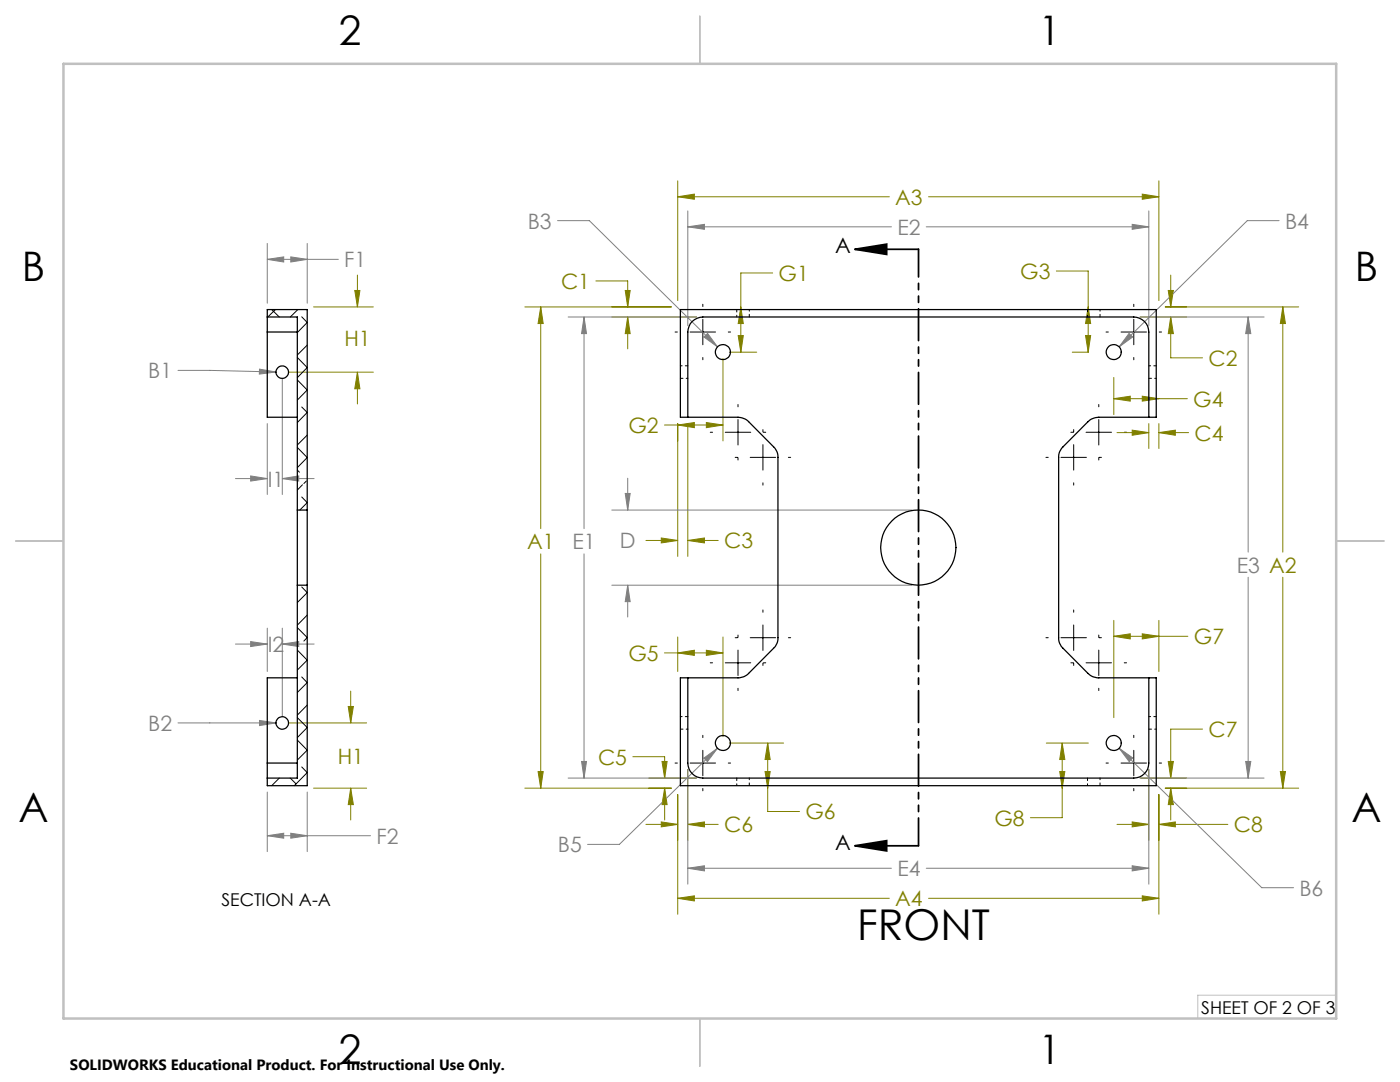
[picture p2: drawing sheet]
<svg xmlns="http://www.w3.org/2000/svg" width="279mm" height="216mm" viewBox="0 0 279 216" stroke-linecap="round" stroke-linejoin="round" font-family="sans-serif">
<path d="M170.6 49.7h12.7M170.6 49.7l6.4-1v2.1zM170.6 168.8h12.7M170.6 168.8l6.4-1.1v2.1z" fill="none" stroke="#000" stroke-width=".35"/>
<g fill="none" stroke="#808000" stroke-width=".2">
<path d="M135.3 39.3l3.3-.6v1.1zM135.3 36.1v23.9M135.3 39.3h42.2M185.3 39.3h46M228 38.7l3.3 .6-3.3 .5zM231.3 36.1v23.9M70.8 58h1l-.5 3.2zM71.3 54.9v6.3M118.9 56.1h6.4v5.1M124.8 58h1l-.5 3.2zM154.2 54.5h-6.4v15.8M210.8 54.1h6.4v16.2"/>
<path d="M233.2 58h1l-.6 3.2zM233.6 54.9v6.3M57.6 74.3h16.9M62.6 61.2h11.9M71.3 74.3l.5 3.3h-1zM71.3 74.3v6.3M104.7 61.2h29.3M107.9 61.2l.5 3.4h-1zM107.9 61.2v44.3M122.1 63.3h16.9M125.3 63.3l.5 3.3h-1zM125.3 63.3v6.3"/>
<path d="M144.3 71.5v16.5M145.6 70.3h5.4M147.3 67h1l-.5 3.3zM147.8 61.2l.5 3.4h-1zM214 70.3h3.2M216.6 67h1.1l-.5 3.3zM217.2 61.2l.5 3.4h-1.1zM222.3 79.6l3.3-.5v.9zM222.3 75.3v7.4M222.3 79.6h14.7M227.5 63.3h9.3M228 79.1l3.3 .5-3.3 .4z"/>
<path d="M232.6 61.2h26.6M233.6 63.3l.6 3.3h-1zM233.6 63.3v8.1h6.4M256 61.2l.5 3.4h-1zM256 61.2v49M132.6 84.8h11.7M135.3 84.8l3.3-.5v1zM135.3 84.5v26.5M137.3 84.5v26.5M141 84.3l3.3 .5-3.3 .5zM222.9 86.3h6.4M226 85.8l3.3 .5-3.3 .6z"/>
<path d="M229.3 84.5v5M231.3 86.3l3.3-.5v1.1zM231.3 84.5v5M231.3 86.3h5.9M107.9 110.5v46.8M128.9 107.8h6.4M132 107.4l3.3 .4-3.3 .5zM137.3 107.8l3.3-.4v.9zM137.3 107.8h6M256 115.2v42.1M70 137.9v6.4M132.6 130.3h11.7"/>
<path d="M135.3 130.3l3.3-.5v1zM135.3 127.1v6.9M141 129.8l3.3 .5-3.3 .5zM144.3 127.1v19.9M222.3 127l3.3-.5v1zM222.3 123.8v19.4M222.3 127h14.8M228 126.5l3.3 .5-3.3 .5zM231.3 123.8v10.2M57.6 144.3h15.6M62.6 157.3h10.6M69.5 141h1l-.5 3.3z"/>
<path d="M70 157.3l.5 3.2h-1zM70 157.3v6.3M104.7 157.3h29.3M107.4 154h1l-.5 3.3zM126.3 151h6.3v4.3M129.5 155.3h9.5M132.1 151.9h1l-.5 3.4zM132.6 157.3l.5 3.2h-1zM132.6 157.3v6.3M135.3 158.5v23.9M137.3 153.5v14.2M145.6 148.3h10.8"/>
<path d="M152.7 154h1l-.5 3.3zM153.2 148.3l.5 3.3h-1zM153.2 148.3v13.6h6.4M208.8 148.3h8.4M211.5 154h1l-.5 3.3zM212 148.3l.5 3.3h-1zM212 148.3v14.9h-6.4M227.5 155.3h9.3M229.3 153.5v14.2M231.3 158.5v23.9M232.6 157.3h26.6M233.2 151.9h1l-.6 3.4z"/>
<path d="M233.6 157.3l.6 3.2h-1zM233.6 157.3v6.3M240 145.5h-6.4v9.8M255.5 154h1l-.5 3.3zM128.9 164.5h6.4M132 164l3.3 .5-3.3 .5zM135.3 179.2l3.3-.4v1zM135.3 179.2h42.2M137.3 164.5l3.3-.5v1zM137.3 164.5h6M185.3 179.2h46M222.9 164.5h6.4"/>
<path d="M226 164l3.3 .5-3.3 .5zM228 178.8l3.3 .4-3.3 .6zM231.3 164.5l3.3-.5v1zM231.3 164.5h13.7"/>
</g>
<g fill="none" stroke="#808080" stroke-width=".2">
<path d="M53.3 51.8l3.3-.5v1zM53.3 48.6v11.9M53.3 51.8h14.2M58 51.3l3.3 .5-3.3 .5zM61.3 48.6v11.9M111.3 44h6.3l25.6 25.2M137.3 45.3l3.3-.5v1zM137.3 42.1v22.9M137.3 45.3h40.6M184.9 45.3h44.4M226 44.8l3.3 .5-3.3 .5zM229.3 42.1v22.9"/>
<path d="M255.3 44h-6.4l-25.6 25.2M35.5 73.9h6.4l13.2 .3M51.8 73.7l3.3 .5-3.3 .4zM56.3 75.5v23.2M113.4 63.3h25.6M116.6 63.3l.5 3.3h-1zM116.6 63.3v42.2M140.5 67.2l.7-.7 2 2.7zM225.3 66.5l.8 .7-2.8 2zM227.5 63.3h24.8M249.1 63.3l.5 3.3h-1zM249.1 63.3v46.9"/>
<path d="M47 95.5h6.3M50 95l3.3 .5-3.3 .5zM53.3 84.5v14.2M56.3 95.5l3.3-.5v1zM56.3 95.5h6.4M124.8 98.5h1l-.5 3.3zM125.3 95.4v6.4M116.6 110.5v44.8M122.1 101.8h59.9M122.1 116.8h59.9M125.3 116.8l.5 3.3h-1zM125.3 116.8v6.3"/>
<path d="M249.1 115.2v40.1M47 128.5h6.3M50 128l3.3 .5-3.3 .5zM53.3 125.3v8.7M56.3 128.5l3.3-.5v1zM56.3 125.3v17.7M56.3 128.5h6.4M35.5 144.3h19.6M51.8 143.8l3.3 .5-3.3 .5zM53.3 158v11.9M61.3 158v11.9M113.4 155.3h25.6"/>
<path d="M116.1 151.9h1l-.5 3.4zM137.3 153.5v22.9M140.5 151.3l2.7-2-2 2.7zM143.2 149.3l-19.6 19.2h-6.3M223.3 149.3l2.8 1.9-.7 .8zM223.3 149.3l28.5 27.8h6.4M227.5 155.3h24.8M229.3 153.5v22.9M248.6 151.9h1l-.5 3.4zM53.3 166.8l3.3-.5v1zM53.3 166.8h20.6M58 166.3l3.3 .5-3.3 .5z"/>
<path d="M137.3 173.2l3.3-.4v1zM137.3 173.2h40.6M184.9 173.2h44.4M226 172.8l3.3 .4-3.3 .6z"/>
</g>
<g fill="none" stroke="#000" stroke-width=".2">
<path d="M134.7 66.3h.5M137.7 66.3h5.1M140.3 60.7v.5M140.3 63.7v5.1M140.3 71.3v.5M145.3 66.3h.5M220.7 66.3h.5M223.7 66.3h5.1M226.3 60.7v.5M226.3 63.7v5.1M226.3 71.3v.5M231.4 66.3h.4"/>
<path d="M141.7 86.3h.5M144.7 86.3h5.1M146.7 91.3h.5M147.3 80.7v.5M147.3 83.7v5.1M147.3 91.3v.5M149.7 91.3h5.1M152.3 85.7v.5M152.3 88.7v5.1M152.3 96.3v.5M152.4 86.3h.4M157.3 91.3h.5"/>
<path d="M208.7 91.3h.5M211.7 91.3h5.1M213.7 86.3h.5M214.3 85.7v.5M214.3 88.7v5.1M214.3 96.3v.5M216.7 86.3h5.1M219.3 80.7v.5M219.3 83.7v5.1M219.3 91.3v.5M219.4 91.3h.4M224.4 86.3h.4"/>
<path d="M141.7 132.3h.5M144.7 132.3h5.1M146.7 127.2h.5M147.3 126.7v.5M147.3 129.7v5.1M147.3 137.3v.5M149.7 127.2h5.1M152.3 121.7v.5M152.3 124.7v5.1M152.3 132.3v.5M152.4 132.3h.4M157.3 127.2h.5"/>
<path d="M208.7 127.2h.5M211.7 127.2h5.1M213.7 132.3h.5M214.3 121.7v.5M214.3 124.7v5.1M214.3 132.3v.5M216.7 132.3h5.1M219.3 126.7v.5M219.3 129.7v5.1M219.3 137.3v.5M219.4 127.2h.4M224.4 132.3h.4"/>
<path d="M134.7 152.3h.5M137.7 152.3h5.1M140.3 146.7v.5M140.3 149.7v5.1M140.3 157.3v.5M145.3 152.3h.5M220.7 152.3h.5M223.7 152.3h5.1M226.3 146.7v.5M226.3 149.7v5.1M226.3 157.3v.5M231.4 152.3h.4"/>
</g>
<path d="M183.3 49.7v119.1" fill="none" stroke="#000" stroke-width=".35" stroke-dasharray="6.3 1.3 1.3 1.3 1.3 1.3" stroke-dashoffset=".8"/>
<path d="M266.7 198.6h-27.7v4.6" fill="none" stroke="#c0c0c0" stroke-width=".2"/>
<path d="M139.7 3.2v9.5M3.1 107.9h9.6M266.7 107.9h9.5M139.7 203.2v9.6" fill="none" stroke="#c0c0c0" stroke-width=".25"/>
<path d="M12.7 12.7h254v190.5h-254z" fill="none" stroke="#c0c0c0" stroke-width=".5"/>
<path d="M170.6 49.7l6.4-1v2.1zM170.6 168.8l6.4-1.1v2.1z" fill="#000"/>
<path d="M228 38.7l3.3 .6-3.3 .5zM135.3 39.3l3.3-.6v1.1zM135.3 179.2l3.3-.4v1zM228 178.8l3.3 .4-3.3 .6zM124.8 58h1l-.5 3.2zM125.3 63.3l.5 3.3h-1zM132 107.4l3.3 .4-3.3 .5zM137.3 107.8l3.3-.4v.9zM226 85.8l3.3 .5-3.3 .6zM231.3 86.3l3.3-.5v1.1zM233.2 58h1l-.6 3.2zM233.6 63.3l.6 3.3h-1zM132 164l3.3 .5-3.3 .5zM137.3 164.5l3.3-.5v1zM132.1 151.9h1l-.5 3.4zM132.6 157.3l.5 3.2h-1zM233.2 151.9h1l-.6 3.4zM233.6 157.3l.6 3.2h-1zM226 164l3.3 .5-3.3 .5zM231.3 164.5l3.3-.5v1zM107.9 61.2l.5 3.4h-1zM107.4 154h1l-.5 3.3zM256 61.2l.5 3.4h-1zM255.5 154h1l-.5 3.3zM141 84.3l3.3 .5-3.3 .5zM135.3 84.8l3.3-.5v1zM147.8 61.2l.5 3.4h-1zM147.3 67h1l-.5 3.3zM216.6 67h1.1l-.5 3.3zM217.2 61.2l.5 3.4h-1.1zM222.3 79.6l3.3-.5v.9zM228 79.1l3.3 .5-3.3 .4zM141 129.8l3.3 .5-3.3 .5zM135.3 130.3l3.3-.5v1zM153.2 148.3l.5 3.3h-1zM152.7 154h1l-.5 3.3zM222.3 127l3.3-.5v1zM228 126.5l3.3 .5-3.3 .5zM212 148.3l.5 3.3h-1zM211.5 154h1l-.5 3.3zM71.3 74.3l.5 3.3h-1zM70.8 58h1l-.5 3.2zM69.5 141h1l-.5 3.3zM70 157.3l.5 3.2h-1z" fill="#808000"/>
<path d="M140.5 67.2l2.7 2-2-2.7zM225.3 66.5l-2 2.7 2.8-2zM140.5 151.3l.7 .7 2-2.7zM223.3 149.3l2.1 2.7 .7-.8zM124.8 98.5h1l-.5 3.3zM125.3 116.8l.5 3.3h-1zM137.3 45.3l3.3-.5v1zM226 44.8l3.3 .5-3.3 .5zM116.6 63.3l.5 3.3h-1zM116.1 151.9h1l-.5 3.4zM137.3 173.2l3.3-.4v1zM226 172.8l3.3 .4-3.3 .6zM249.1 63.3l.5 3.3h-1zM248.6 151.9h1l-.5 3.4zM51.8 73.7v.9l3.3-.4zM51.8 143.8v1l3.3-.5zM53.3 51.8l3.3-.5v1zM58 51.3l3.3 .5-3.3 .5zM53.3 166.8l3.3-.5v1zM58 166.3l3.3 .5-3.3 .5zM56.3 95.5l3.3-.5v1zM50 95l3.3 .5-3.3 .5zM56.3 128.5l3.3-.5v1zM50 128l3.3 .5-3.3 .5z" fill="#808080"/>
<g fill="none" stroke="#000" stroke-width=".25">
<path d="M53.3 63.3v3M53.3 63.3v-1.5h8v40M53.3 66.3v17h6M53.3 63.3h6v38.5M53.3 66.3h6M135.8 61.8h95v21.5h-11.5a3.3 3.3 0 0 0-2.2 .8l-4.9 5a2.73 2.73 0 0 0-.9 2.2v35.9a2.73 2.73 0 0 0 .9 2.2l4.9 5a2.88 2.88 0 0 0 2.2 .9h11.5v21.5h-95v-21.5h11.5a2.87 2.87 0 0 0 2.1-.9l5-5a2.73 2.73 0 0 0 .9-2.2v-35.9a2.73 2.73 0 0 0-.9-2.2l-5-5a3.3 3.3 0 0 0-2.1-.8h-11.5zM137.3 83.3v-17a3 3 0 0 1 3-3h86a3 3 0 0 1 3 3v17M59.3 101.8v15M59.3 116.8v38.5h-6M59.3 116.8h2M59.3 101.8h2M61.3 101.8v15"/>
<path d="M61.3 116.8v40h-8v-1.5M59.3 135.3h-6v17M137.3 135.3v17a3 3 0 0 0 3 3h86a3 3 0 0 0 3-3v-17M53.3 152.3v3M53.3 152.3h6"/>
<circle cx="56.3" cy="74.3" r="1.25"/>
<circle cx="144.3" cy="70.3" r="1.5"/>
<circle cx="222.3" cy="70.3" r="1.5"/>
<circle cx="183.3" cy="109.3" r="7.5"/>
<circle cx="56.3" cy="144.3" r="1.26"/>
<circle cx="144.3" cy="148.3" r="1.5"/>
<circle cx="222.3" cy="148.3" r="1.5"/>
</g>
<g fill="none" stroke="#000" stroke-width=".2" stroke-dasharray="1.3 .6" stroke-dashoffset=".8">
<path d="M135.8 75.5h1.5M137.3 73h-1.5M147 61.7v1.5M149.5 63.2v-1.5M217 61.7v1.5M219.5 63.2v-1.5M229.3 75.5h1.5M230.8 73h-1.5M135.8 145.5h1.5M137.3 143h-1.5M147 155.2v1.5M149.5 156.7v-1.5"/>
<path d="M217 155.2v1.5M219.5 156.7v-1.5M229.3 145.5h1.5M230.8 143h-1.5"/>
</g>
<g fill="none" stroke="#000" stroke-width=".2">
<path d="M54.2 61.8l1.5 1.5M55 61.8l-1.6 1.5M59.3 71.3l2 2-2 2.1M59.3 75.8l2 2-2 2M59.4 61.8l-1.5 1.5M60.2 63.2l1.1 1.1-2 2.1M61.3 68.9l-2 1.9M59.3 89.3l2 2-2 2M59.3 93.8l.5 .4M60.2 81.2l1.1 1.1-2 2M60.2 99.2l1.1 1.1-1.5 1.5M60.4 96.7l-1.1 1.1"/>
<path d="M61.1 96l-.5 .5M61.3 86.8l-2 2M60.2 117.1l1.1 1.2-2 1.9M59.3 125.2l2 2-.7 .7M59.4 129.8l1.9 1.9-2 2M60.2 135.1l1.1 1.1-2 2M61.3 122.7l-2 2M55.7 155.3l-1.5 1.5M57.9 155.3l1.2 1.1M59.3 143.2l2 2-2 2M59.3 147.7l2 2-2 2M60.2 153l1.1 1.2-2.6 2.6"/>
<path d="M61.3 140.7l-2 2"/>
</g>
<text font-size="8.5" x="171.1" y="187.5">FRONT</text>
<g font-size="8.1">
<text x="67.6" y="8.9">2</text>
<text x="207.3" y="8.9">1</text>
<text x="4.4" y="56.2">B</text>
<text x="270.4" y="56.2">B</text>
<text x="3.7" y="164.1">A</text>
<text x="269.7" y="164.1">A</text>
<text x="67.6" y="212.4">2</text>
<text x="207.3" y="212.4">1</text>
</g>
<g font-size="4.2" fill="#808000">
<text x="178.7" y="40.8">A3</text>
<text x="112" y="57.6">C1</text>
<text x="155.4" y="56">G1</text>
<text x="203.6" y="55.7">G3</text>
<text x="68.7" y="69.1">H1</text>
<text x="241.2" y="73">C2</text>
<text x="238.1" y="81.1">G4</text>
<text x="125.4" y="86.4">G2</text>
<text x="238.4" y="87.9">C4</text>
<text x="105.2" y="109.6">A1</text>
<text x="144.5" y="109.4">C3</text>
<text x="125.4" y="131.9">G5</text>
<text x="238.3" y="128.6">G7</text>
<text x="241.2" y="147.1">C7</text>
<text x="67.4" y="152.4">H1</text>
<text x="119.3" y="152.6">C5</text>
<text x="144.5" y="166.1">C6</text>
<text x="160.7" y="163.5">G6</text>
<text x="198.5" y="164.7">G8</text>
<text x="246.2" y="166.1">C8</text>
<text x="178.7" y="180.8">A4</text>
</g>
<g font-size="4.2" fill="#808080">
<text x="105.3" y="45.6">B3</text>
<text x="179.1" y="46.8">E2</text>
<text x="256.5" y="45.6">B4</text>
<text x="68.7" y="53.4">F1</text>
<text x="29.6" y="75.5">B1</text>
<text x="53.4" y="97.1">I1</text>
<text x="114.3" y="109.6">E1</text>
<text x="123.7" y="109.4">D</text>
<text x="246.8" y="114.3">E3 A2</text>
<text x="53.4" y="130.1">I2</text>
<text x="29.6" y="145.9">B2</text>
<text x="75.2" y="168.4">F2</text>
<text x="111.3" y="170.1">B5</text>
<text x="179.1" y="174.8">E4</text>
<text x="259.3" y="178.7">B6</text>
</g>
<g font-size="4.2">
<text x="166.7" y="50.5">A</text>
<text x="166.7" y="169.6">A</text>
</g>
<g font-size="3.5">
<text x="44.2" y="180.9">SECTION A-A</text>
<text x="239.7" y="202.3">SHEET OF 2 OF 3</text>
</g>
<text font-size="3" x="14" y="213.5">SOLIDWORKS Educational Product. For Instructional Use Only.</text>
</svg>
